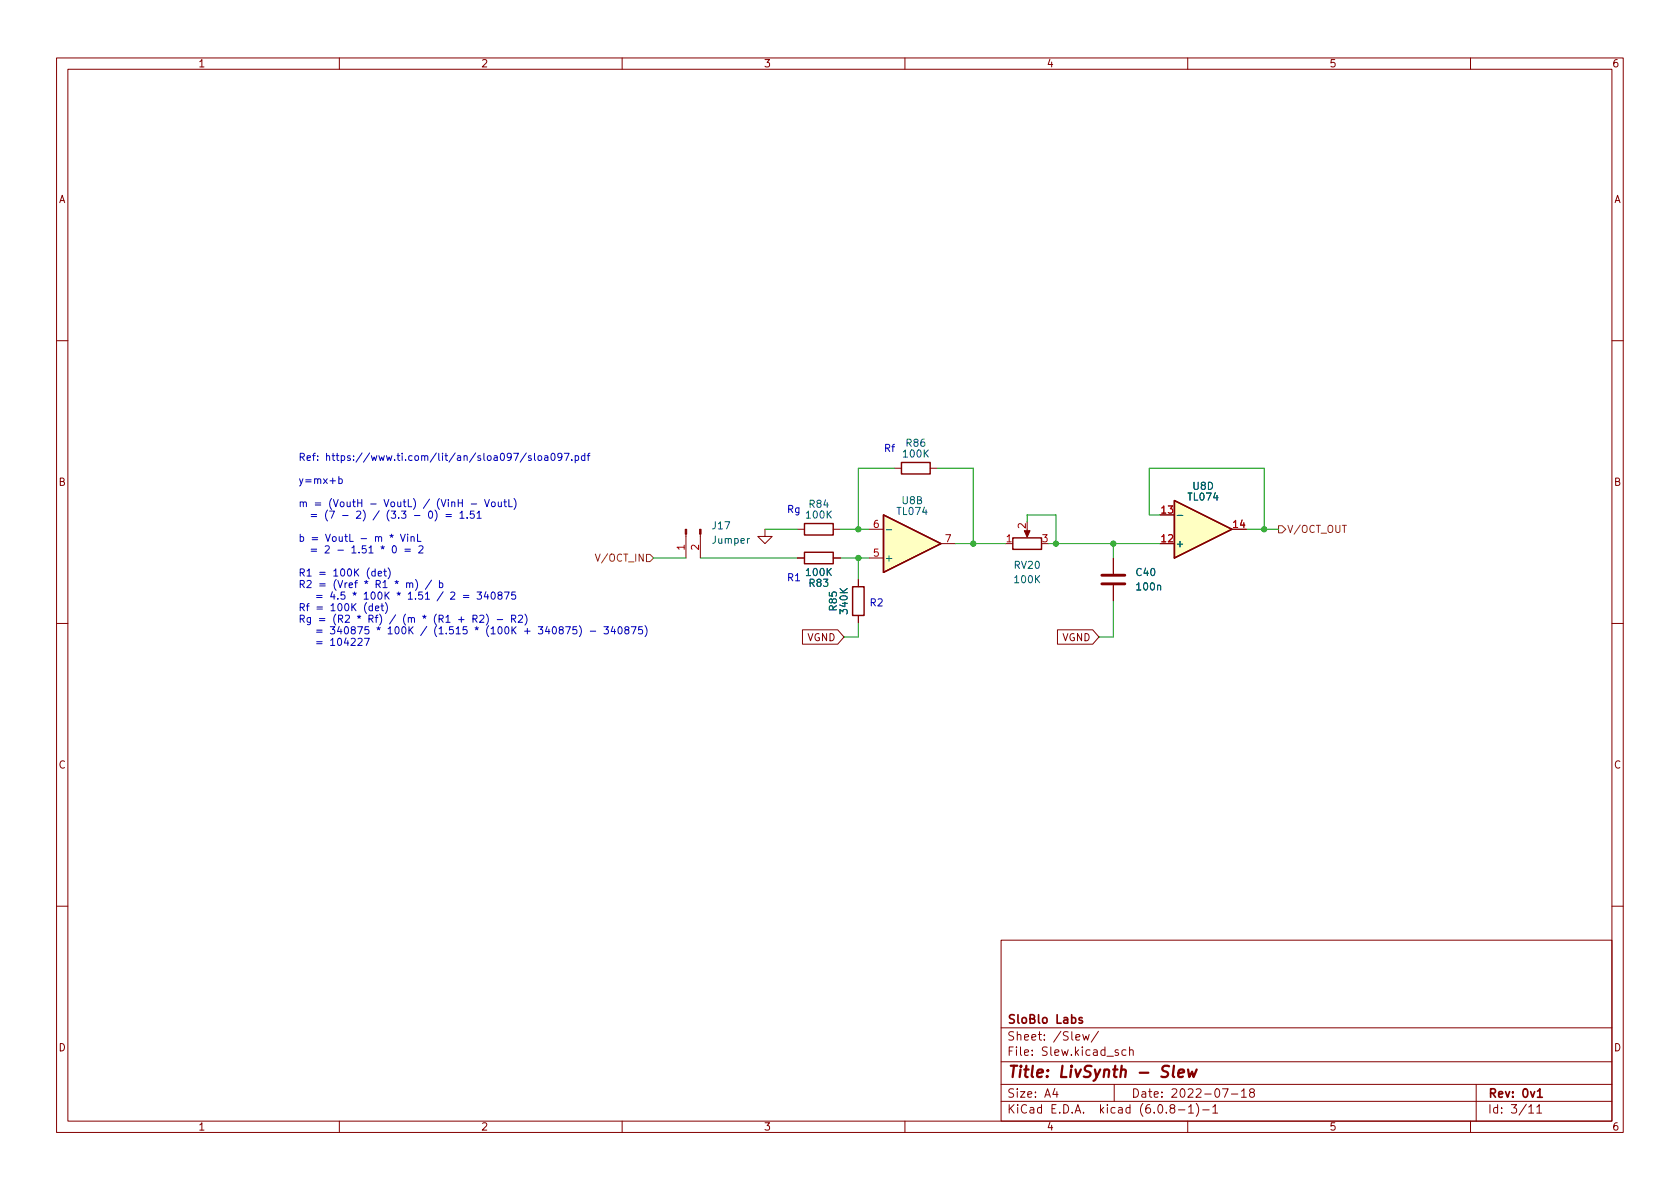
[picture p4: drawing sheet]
<svg xmlns="http://www.w3.org/2000/svg" width="297mm" height="210mm" viewBox="0 0 297 210" stroke-linecap="round" stroke-linejoin="round" font-family="sans-serif">
<g fill="none" stroke="#840000" stroke-width=".18">
<path d="M10 10.2h277v190.1h-277zM12 12.2h273v186.1h-273zM60 10.2v2M110 10.2v2M160 10.2v2M210 10.2v2M260 10.2v2M10 60.2h2M285 60.2h2M121.3 94.5v4.2M123.8 94.5v4.2M135.3 93.6v1.3h1.2l-1.2 1.2-1.3-1.2h1.3"/>
<path d="M141 98.7h1.2M141 93.6h1.2M147.3 98.7h1.3M147.3 93.6h1.3M153.7 98.7h2.5M153.7 93.6h2.5M158.1 82.8h1.3M164.5 82.8h1.2M166.4 96.1h2.5M181.6 93.6v1M196.8 98.7v2.8M10 110.2h2"/>
<path d="M141.9 111.4h6.2l1.1 1.2-1.1 1.3h-6.2zM151.8 102.5v1.3M151.8 108.8v1.3M187 111.4h6.2l1.1 1.2-1.1 1.3h-6.2zM196.8 103.5v2.8M285 110.2h2M10 160.2h2M177 166.3h108v32h-108zM285 160.2h2M60 198.3v2M110 198.3v2M160 198.3v2"/>
<path d="M177 194.8h108M177 191.8h108M177 187.8h108M177 181.8h108M186.5 192.5l-.4 1h1M186.9 193v1M191.4 182.9l.3 1 .3-.7 .3 .7 .3-1M194.2 182.4l-1.3 1.9M197 191.8v3M197.7 185.7l-.3-.1-.3 .2 .1 .3 .5 .1v.4h-.6M199.1 185.7l-.5-.1-.2 .3v.4l.1 .3h.6M199.7 185.8l.2-.2 .4 .1 .1 .9"/>
<path d="M199.7 185.1v1.5M207.1 196l-.2-.3v-.2l.2-.2 .5 .1 .1 .2-.1 .2-.6 .2-.1 .3v.4l.2 .1h.5l.1-.3-.1-.4-.2-.1M208.4 196.3h1.1M210 198.3v2M210.1 195.8l.5-.5v1.5M210.1 196.8h.9M211.5 195.1a1.72 1.72 0 0 1 0 2.3M212.6 196.3h1.2M214.4 195.8l.5-.5v1.5M214.4 196.8h.9M216.1 192.5h1l-.6 1.5M217.7 193.5h1.2"/>
<path d="M219.5 193l.4-.5v1.5M219.5 194h.9M221.2 193.2l-.3-.3 .1-.2 .2-.2 .4 .1 .2 .2-.1 .2-.6 .2-.2 .3 .1 .4 .2 .1h.4l.2-.3-.1-.4-.2-.1M260 198.3v2M261 191.8v6.5M270.3 195.8l.4-.5v1.5M270.3 196.8h.9M271.7 195.8l.5-.5v1.5M271.7 196.8h.9"/>
</g>
<path d="M191.3 180l-.3-.1-.2 .2v.3l.5 .1v.4h-.5M271.8 193l.5-.5v1.5M271.8 194h.9" fill="none" stroke="#840000" stroke-width=".3"/>
<path d="M207.6 188.5l-.2 1.7 .2 .3M208.4 189.8l.9-.2v-.4l-.6-.1-.3 .3v1l.2 .1 .5-.1M210.1 189.1l.2 1.4 .5-1 .2 1 .6-1.4" fill="none" stroke="#840000" stroke-width=".4"/>
<g fill="#840000" stroke="#840000" stroke-width=".18">
<path d="M123.7 93.6h.3v.9h-.3z"/>
<path d="M121.2 93.6h.2v.9h-.2z"/>
<path d="M181.1 93.8h1l-.5 1.2z"/>
</g>
<path d="M194.8 103.2h4.1M194.8 101.7h4.1" fill="none" stroke="#840000" stroke-width=".51"/>
<path d="M142.2 92.6h5.1v2h-5.1zM142.2 97.7h5.1v2h-5.1zM156.2 91.1l10.2 5-10.2 5.1zM159.4 81.8h5.1v2h-5.1zM179.1 95.1h5v2h-5zM207.6 88.5l10.2 5.1-10.2 5.1zM150.7 103.8h2.1v5h-2.1z" fill="none" stroke="#840000" stroke-width=".25"/>
<g fill="#ffffc2" stroke="#ffffc2" stroke-width=".18">
<path d="M156.2 91.1l10.2 5-10.2 5.1z"/>
<path d="M207.6 88.5l10.2 5.1-10.2 5.1z"/>
</g>
<path d="M156.7 93.7h1M208.2 91.1h.9" fill="none" stroke="#006464" stroke-width=".18"/>
<path d="M105.3 98l.4 1.2 .4-1.2M114.3 98h.6l.7 .7-.7 .6h-.6zM226.1 93h.6l.6 .6-.6 .6h-.6z" fill="none" stroke="#725600" stroke-width=".18"/>
<g fill="none" stroke="#0000c2" stroke-width=".18">
<path d="M59.9 84.7h.4l.2 .2-.1 .6h-.5M59.9 84.2v1.3M67.4 96.7l.3 .1 .3-.1M67.5 97.1l.2-.3 .1 .3M67.7 96.5v.3M68.9 94.6l.3 .2 .3-.2M69 95l.2-.2 .2 .2M69.2 94.5v.3M69.5 96.6l.2-.1a.68 .68 0 0 1 .4 .6 .68 .68 0 0 1-.4 .7 .84 .84 0 0 1-.2-1.2zM70.8 94.5l.4 1.2 .4-1.2M71.6 97.1h1M71.6 97.5h1"/>
<path d="M72.1 94.5v.1M72.1 94.9v.8M72.7 95l.2-.1h.3v.8M72.7 94.9v.8M73.3 91.2h1M73.8 94.5v1.2h.6M74.1 96.6l.5-.1 .2 .4-.8 .9h.8M75.9 90.5l.2-.1a.68 .68 0 0 1 .4 .6 .68 .68 0 0 1-.4 .6l-.2-.1-.1-.3zM76.9 90.2a1.46 1.46 0 0 1 0 1.9M78.8 91h1M78.8 91.3h1M81 88.9h.7"/>
<path d="M81.3 90.7l.4-.3v1.2M81.3 91.6h.8M81.7 88.3v1.3M82.6 91.5v.1M83.3 89.1h1M83.8 90.4h-.6l-.1 .6 .2-.1h.4l.2 .2-.1 .4-.2 .1-.5-.1M84.3 90.7l.4-.3v1.2M84.3 91.6h.8M85.7 88.3l.4 1.3 .4-1.3M87 88.8h.3l.3 .2v.4l-.3 .2-.3-.1-.1-.1zM88.1 88.8l.1 .7 .3 .1 .1-.1M88.6 88.8v.8"/>
<path d="M89.1 88.8h.5M89.2 88.3v1.1l.4 .2M90 88.3v1.3h.6M90.9 88.2a1.46 1.46 0 0 1 0 1.9M93.1 80.1l-1.1 1.6M93.9 80.6h-.3l-.2 .2 .1 .1 .4 .2v.3h-.5M94.5 80.2v1l.2 .2M95.2 80.6h.3l.3 .2v.4l-.3 .2h-.3l-.1-.2zM96.3 80.6h.5l.1 .8M96.9 80.9h-.5l-.1 .2 .1 .3h.5M97.6 80.2h.1a.68 .68 0 0 1 .5 .6 .68 .68 0 0 1-.5 .6 .84 .84 0 0 1-.1-1.2zM99.3 80.7l-.2 .2h-.2l-.3-.2 .1-.5h.4l.2 .1a.84 .84 0 0 1-.3 1.1h-.3"/>
<path d="M99.8 80.2h.8l-.5 1.2M101.1 81.3v.1M101.7 80.6h.4l.2 .2-.1 .6h-.5M101.7 80.6v1.2M103.4 80.6h-.4l-.2 .2 .1 .6h.5M103.4 80.2v1.2M103.8 80.6h.5M104.3 80.2l-.3 .1v1.1M62.1 113l.5-.1 .2 .3-.8 .9h.8M63.3 113l.5-.1 .2 .3-.8 .9h.8M64.5 112.9h.8l-.5 1.2M65.8 107.2h-.3l-.3 .2 .2 .5h.4"/>
<path d="M65.8 106.7v1.3M66.3 101.1l-.3-.1-.3 .3 .1 .5h.5M66.3 100.6v1.3M66.4 107.6l.6-.1-.1-.3h-.3l-.2 .1v.6h.5M66.9 101.4l.6-.1-.1-.2-.3-.1-.2 .2v.6h.5M67.4 107.2h.4M67.5 106.7v1.1l.3 .2M67.8 101h.5M68 100.6v1.1l.3 .2M68.1 106.6a1.46 1.46 0 0 1 0 1.9M68.6 100.4a1.46 1.46 0 0 1 0 2M71.9 103.2l.2-.1h.3v.8"/>
<path d="M71.9 103.1v.8M72.4 103.2l.2-.1h.3l.1 .8M73.5 102.5a1.46 1.46 0 0 1 0 1.9M76.3 102.6l-1.1 1.6M77.7 103.1h.4l.2 .2-.1 .6h-.5M77.7 102.6v1.3M79.7 104.8l.5-.1 .2 .4-.8 .9h.8M81.1 109.6h1M81.9 105.3h1M81.9 105.7h1M83.6 109.4h.6l.1-.2v-.3l-.7-.1v1.2M83.9 109.4l.4 .6"/>
<path d="M84.3 104.7h.8l-.4 .5 .4 .1v.5l-.2 .2-.6-.2M84.8 108.9l.5-.1 .3 .3-.8 .9h.8M85.9 104.6l-.3 .9h.8M86 108.6a1.46 1.46 0 0 1 0 1.9M86.2 105.1v.9M87 104.8l.1-.1a.68 .68 0 0 1 .5 .6 .68 .68 0 0 1-.5 .7l-.1-.2-.2-.3zM87.9 109.6h1M88.3 105.2l-.3-.2 .1-.2 .2-.1 .3 .1 .2 .1-.1 .2-.5 .2-.2 .2 .1 .3 .2 .2h.2l.3-.3v-.2l-.3-.3M89.2 104.7h.8l-.5 1.3M90.5 109.4h.6l.1-.2-.1-.3-.6-.1v1.2M90.8 109.4l.4 .6M91.1 104.7h-.6v.6l.1-.1h.5l.1 .2-.1 .4-.2 .2-.4-.2"/>
<path d="M91.7 108.9l.5-.1 .2 .3-.8 .9h.8M92.8 108.6a1.46 1.46 0 0 1 0 1.9M97.8 110.9l.2-.1a.68 .68 0 0 1 .4 .7 .68 .68 0 0 1-.4 .6l-.2-.1-.1-.4zM99.1 111.4l-.2-.3v-.2l.2-.1 .4 .1 .1 .2-.1 .1-.5 .2-.1 .2v.3l.2 .2h.2l.3-.2v-.3l-.3-.2M100 110.8h.9l-.6 1.3M101.9 110.8h-.6v.6l.2-.1 .4 .1 .1 .1-.1 .5-.1 .1-.5-.1M102.4 110.6a1.46 1.46 0 0 1 0 2M104.4 111.6h.9M106.8 110.8h.8l-.5 .5 .4 .1v.6l-.2 .1-.5-.1M108.4 110.8l-.3 .9h.7M108.7 111.2v.9M109.4 110.9l.2-.1a.68 .68 0 0 1 .4 .7 .68 .68 0 0 1-.4 .6l-.2-.1-.1-.4z"/>
<path d="M110.7 111.4l-.2-.3v-.2l.2-.1 .4 .1 .1 .2-.1 .1-.5 .2-.1 .2v.3l.2 .2h.3l.2-.2-.1-.4-.1-.1M111.6 110.8h.9l-.6 1.3M113.6 110.8h-.6l-.1 .6 .2-.1 .4 .1 .1 .1v.5l-.2 .1-.5-.1M114 110.6a1.46 1.46 0 0 1 0 2"/>
</g>
<g fill="none" stroke="#009600" stroke-width=".18">
<path d="M115.6 98.7h5.7M123.8 98.7h17.2M135.3 93.6h5.7M148.6 93.6h5.1M148.6 98.7h5.1M151.8 98.7v3.8M158.1 82.8h-6.3v10.8M165.7 82.8h6.4v13.3M168.9 96.1h8.9M181.6 92.3v-1.2h5.1v5M185.4 96.1h19.7M196.8 96.1v2.6"/>
<path d="M205.1 91.1h-1.9v-8.3h20.3v10.8M220.3 93.6h5.8M151.8 110.1v2.5h-2.6M196.8 106.3v6.3h-2.5"/>
</g>
<g fill="#009600" stroke="#009600" stroke-width=".18">
<circle cx="196.8" cy="96.1" r=".46"/>
<circle cx="186.7" cy="96.1" r=".46"/>
<circle cx="172.1" cy="96.1" r=".46"/>
<circle cx="223.5" cy="93.6" r=".46"/>
<circle cx="151.8" cy="93.6" r=".46"/>
<circle cx="151.8" cy="98.7" r=".46"/>
</g>
<text font-size="2.8" fill="#840000" x="178" y="190.6">Title: LivSynth - Slew</text>
<g font-size="2.1" fill="#840000">
<text x="178" y="184">Sheet: /Slew/</text>
<text x="178" y="181">SloBlo Labs</text>
<text x="178" y="186.7">File: Slew.kicad_sch</text>
<text x="178" y="196.9">KiCad E.D.A. kicad (6.0.8-1)-1</text>
<text x="178" y="194.1">Size: A4</text>
<text x="200" y="194.1">Date: 2022-07-18</text>
<text x="263" y="194.1">Rev: 0v1</text>
<text x="263" y="196.9">Id: 3/11</text>
</g>
<g font-size="1.8" fill="#840000">
<text x="35" y="11.9">1</text>
<text x="85" y="11.9">2</text>
<text x="135" y="11.9">3</text>
<text x="185" y="11.9">4</text>
<text x="235" y="11.9">5</text>
<text x="285" y="11.9">6</text>
<text x="10.3" y="35.9">A</text>
<text x="285.3" y="35.9">A</text>
<text x="10.3" y="85.9">B</text>
<text x="285.3" y="85.9">B</text>
<text x="142.7" y="113.4">VGND</text>
<text x="187.8" y="113.4">VGND</text>
<text x="10.3" y="135.9">C</text>
<text x="285.3" y="135.9">C</text>
<text x="10.3" y="185.9">D</text>
<text x="285.3" y="185.9">D</text>
<text x="35" y="199.9">1</text>
<text x="85" y="199.9">2</text>
<text x="135" y="199.9">3</text>
<text x="185" y="199.9">4</text>
<text x="235" y="199.9">5</text>
<text x="285" y="199.9">6</text>
</g>
<g font-size="1.8" fill="#0000c2">
<text x="52.7" y="81.5">Ref: https://www.ti.com/lit/an/sloa097/sloa097.pdf</text>
<text x="156.2" y="79.9">Rf</text>
<text x="52.7" y="85.6">y=mx+b</text>
<text x="52.7" y="89.7">m = (VoutH - VoutL) / (VinH - VoutL)</text>
<text x="52.7" y="95.8">b = VoutL - m * VinL</text>
<text x="53.7" y="91.7">= (7 - 2) / (3.3 - 0) = 1.51</text>
<text x="139.1" y="90.7">Rg</text>
<text x="52.7" y="101.9">R1 = 100K (det)</text>
<text x="53.7" y="97.8">= 2 - 1.51 * 0 = 2</text>
<text x="52.7" y="104">R2 = (Vref * R1 * m) / b</text>
<text x="54.2" y="106">= 4.5 * 100K * 1.51 / 2 = 340875</text>
<text x="139.1" y="102.8">R1</text>
<text x="153.7" y="107.2">R2</text>
<text x="52.7" y="108.1">Rf = 100K (det)</text>
<text x="52.7" y="110.1">Rg = (R2 * Rf) / (m * (R1 + R2) - R2)</text>
<text x="54.2" y="112.2">= 340875 * 100K / (1.515 * (100K + 340875) - 340875)</text>
<text x="54.2" y="114.2">= 104227</text>
</g>
<g font-size="1.8" fill="#006464">
<text x="159.8" y="80.9">100K</text>
<text x="160.3" y="79">R86</text>
<text x="143.2" y="89.8">R84</text>
<text x="159.5" y="89.1">U8B</text>
<text x="210.2" y="88.5">TL074</text>
<text x="211" y="86.6">U8D</text>
<text x="126" y="93.6">J17</text>
<text x="142.7" y="91.7">100K</text>
<text x="158.7" y="91.1">TL074</text>
<text x="126" y="96.1">Jumper</text>
<text x="142.7" y="101.8">100K</text>
<text x="156.3" y="99.3">+</text>
<text x="179.4" y="100.6">RV20</text>
<text x="201" y="101.8">C40</text>
<text x="207.8" y="96.8">+</text>
<text x="143.2" y="103.8">R83</text>
<text x="148" y="107.9" transform="rotate(-90 148 107.9)">R85</text>
<text x="179.5" y="103.1">100K</text>
<text x="201.1" y="104.4">100n</text>
<text x="149.9" y="108.4" transform="rotate(-90 149.9 108.4)">340K</text>
</g>
<g font-size="1.8" fill="#a90000">
<text x="154.4" y="93.3">6</text>
<text x="167.1" y="95.9">7</text>
<text x="177.9" y="95.9">1</text>
<text x="181.4" y="93.5" transform="rotate(-90 181.4 93.5)">2</text>
<text x="184.3" y="95.9">3</text>
<text x="205.4" y="95.9">12</text>
<text x="205.4" y="90.8">13</text>
<text x="218.1" y="93.3">14</text>
<text x="121" y="97.3" transform="rotate(-90 121 97.3)">1</text>
<text x="123.6" y="97.3" transform="rotate(-90 123.6 97.3)">2</text>
<text x="154.4" y="98.4">5</text>
</g>
<g font-size="1.8" fill="#725600">
<text x="227.5" y="94.2">V/OCT_OUT</text>
<text x="106" y="99.3">V/OCT_IN</text>
</g>
</svg>
